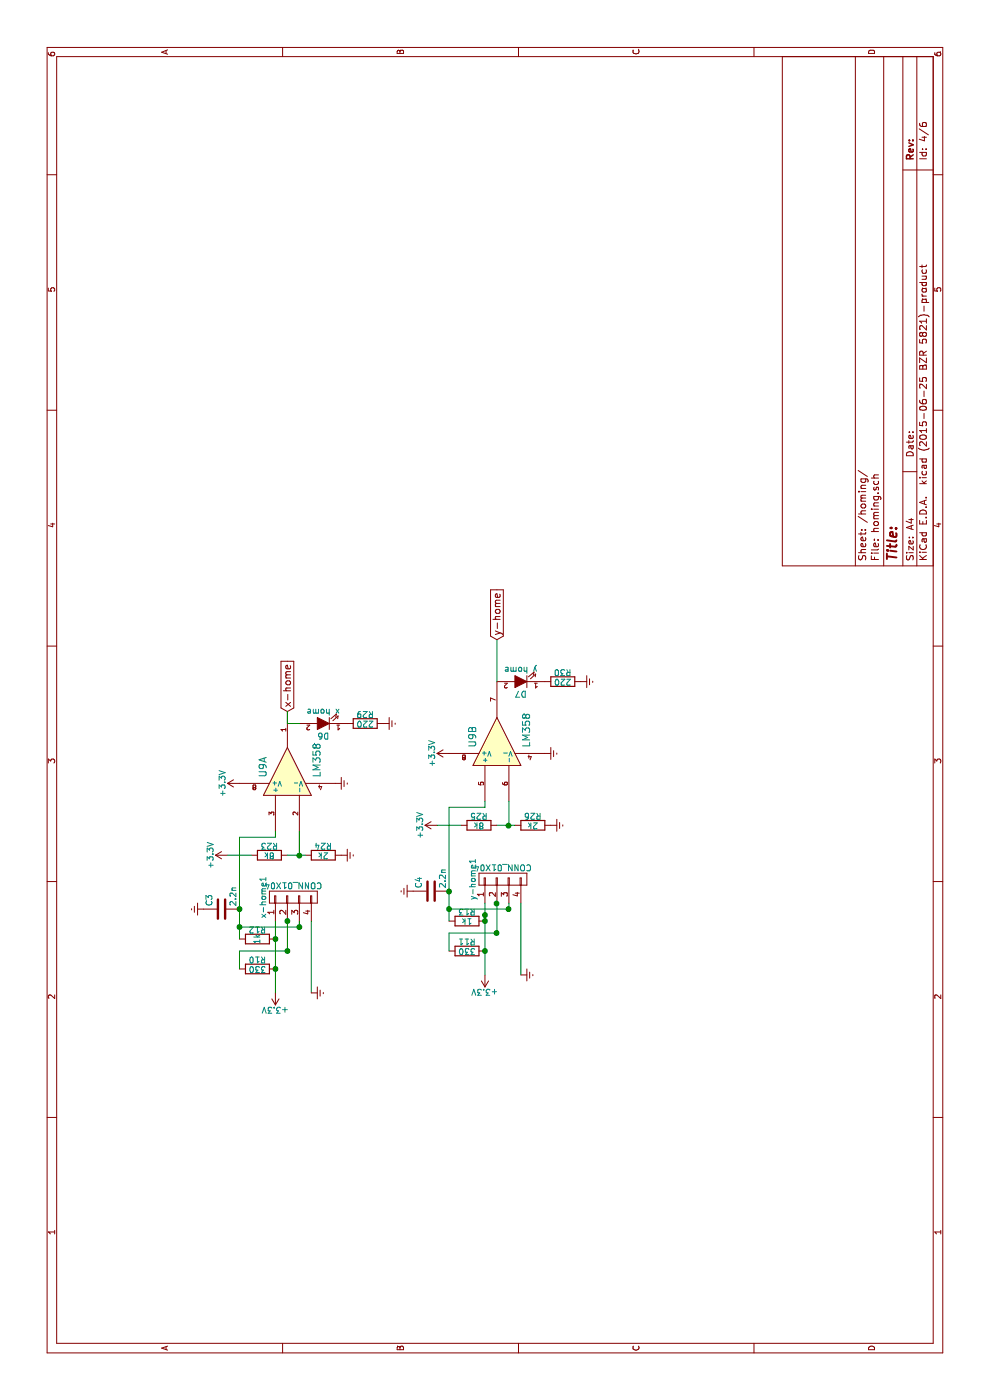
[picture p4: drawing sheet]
EESchema Schematic File Version 2
LIBS:bbbbbb-rescue
LIBS:power
LIBS:device
LIBS:transistors
LIBS:conn
LIBS:linear
LIBS:regul
LIBS:74xx
LIBS:cmos4000
LIBS:adc-dac
LIBS:memory
LIBS:xilinx
LIBS:microcontrollers
LIBS:dsp
LIBS:microchip
LIBS:analog_switches
LIBS:motorola
LIBS:texas
LIBS:intel
LIBS:audio
LIBS:interface
LIBS:digital-audio
LIBS:philips
LIBS:display
LIBS:cypress
LIBS:siliconi
LIBS:opto
LIBS:atmel
LIBS:contrib
LIBS:valves
LIBS:xbee
LIBS:drv2250
LIBS:tcn75
LIBS:bbbbbb-cache
EELAYER 25 0
EELAYER END
$Descr A4 11693 8268
encoding utf-8
Sheet 4 6
Title ""
Date ""
Rev ""
Comp ""
Comment1 ""
Comment2 ""
Comment3 ""
Comment4 ""
$EndDescr
$Comp
L CONN_01X04 x-home1
U 1 1
P 4200 2450
F 0 "x-home1" H 4200 2700 50  0000 C CNN
F 1 "CONN_01X04" V 4300 2450 50  0000 C CNN
F 2 "Pin_Headers:Pin_Header_Straight_1x04" H 4200 2450 60  0001 C CNN
F 3 "" H 4200 2450 60  0000 C CNN
	1    4200 2450
	1    0    0    -1  
$EndComp
Wire Wire Line
	3400 2300 4000 2300
Wire Wire Line
	4000 2600 3400 2600
$Comp
L +3.3V #PWR074
U 1 1
P 3400 2300
F 0 "#PWR074" H 3400 2150 50  0001 C CNN
F 1 "+3.3V" H 3400 2440 50  0000 C CNN
F 2 "" H 3400 2300 60  0000 C CNN
F 3 "" H 3400 2300 60  0000 C CNN
	1    3400 2300
	0    -1   -1   0   
$EndComp
$Comp
L Earth #PWR075
U 1 1
P 3400 2600
F 0 "#PWR075" H 3400 2350 50  0001 C CNN
F 1 "Earth" H 3400 2450 50  0001 C CNN
F 2 "" H 3400 2600 60  0000 C CNN
F 3 "" H 3400 2600 60  0000 C CNN
	1    3400 2600
	1    0    0    -1  
$EndComp
$Comp
L R R10
U 1 1
P 3600 2150
F 0 "R10" V 3680 2150 50  0000 C CNN
F 1 "330" V 3600 2150 50  0000 C CNN
F 2 "Resistors_SMD:R_1206" V 3530 2150 30  0001 C CNN
F 3 "" H 3600 2150 30  0000 C CNN
	1    3600 2150
	1    0    0    -1  
$EndComp
$Comp
L R R12
U 1 1
P 3850 2150
F 0 "R12" V 3930 2150 50  0000 C CNN
F 1 "1k" H 3850 2150 50  0000 C CNN
F 2 "Resistors_SMD:R_1206" V 3780 2150 30  0001 C CNN
F 3 "" H 3850 2150 30  0000 C CNN
	1    3850 2150
	1    0    0    -1  
$EndComp
Wire Wire Line
	3600 2000 3750 2000
Wire Wire Line
	3750 2000 3750 2400
Connection ~ 3750 2400
Wire Wire Line
	3750 2400 4000 2400
Connection ~ 4000 2400
Wire Wire Line
	3950 2500 3950 2000
Connection ~ 3950 2000
Wire Wire Line
	3850 2000 4700 2000
Connection ~ 3950 2500
$Comp
L CONN_01X04 y-home1
U 1 1
P 4350 4200
F 0 "y-home1" H 4350 4450 50  0000 C CNN
F 1 "CONN_01X04" V 4450 4200 50  0000 C CNN
F 2 "Pin_Headers:Pin_Header_Straight_1x04" H 4350 4200 60  0001 C CNN
F 3 "" H 4350 4200 60  0000 C CNN
	1    4350 4200
	1    0    0    -1  
$EndComp
Wire Wire Line
	3550 4050 4150 4050
Wire Wire Line
	4150 4350 3550 4350
$Comp
L +3.3V #PWR076
U 1 1
P 3550 4050
F 0 "#PWR076" H 3550 3900 50  0001 C CNN
F 1 "+3.3V" H 3550 4190 50  0000 C CNN
F 2 "" H 3550 4050 60  0000 C CNN
F 3 "" H 3550 4050 60  0000 C CNN
	1    3550 4050
	0    -1   -1   0   
$EndComp
$Comp
L Earth #PWR077
U 1 1
P 3550 4350
F 0 "#PWR077" H 3550 4100 50  0001 C CNN
F 1 "Earth" H 3550 4200 50  0001 C CNN
F 2 "" H 3550 4350 60  0000 C CNN
F 3 "" H 3550 4350 60  0000 C CNN
	1    3550 4350
	1    0    0    -1  
$EndComp
$Comp
L R R11
U 1 1
P 3750 3900
F 0 "R11" V 3830 3900 50  0000 C CNN
F 1 "330" V 3750 3900 50  0000 C CNN
F 2 "Resistors_SMD:R_1206" V 3680 3900 30  0001 C CNN
F 3 "" H 3750 3900 30  0000 C CNN
	1    3750 3900
	1    0    0    -1  
$EndComp
$Comp
L R R13
U 1 1
P 4000 3900
F 0 "R13" V 4080 3900 50  0000 C CNN
F 1 "1k" V 4000 3900 50  0000 C CNN
F 2 "Resistors_SMD:R_1206" V 3930 3900 30  0001 C CNN
F 3 "" H 4000 3900 30  0000 C CNN
	1    4000 3900
	1    0    0    -1  
$EndComp
Wire Wire Line
	3750 3750 3900 3750
Wire Wire Line
	3900 3750 3900 4150
Connection ~ 3900 4150
Wire Wire Line
	3900 4150 4150 4150
Connection ~ 4150 4150
Wire Wire Line
	4100 4250 4100 3750
Connection ~ 4100 3750
Wire Wire Line
	4000 3750 4950 3750
Connection ~ 4100 4250
Connection ~ 3750 4050
Connection ~ 4050 4050
Connection ~ 4000 4050
Connection ~ 3850 2300
Connection ~ 3600 2300
Text GLabel 5750 2400 2    60   Input ~ 0
x-home
$Comp
L LED D6
U 1 1
P 5650 2700
F 0 "D6" H 5650 2800 50  0000 C CNN
F 1 "x home" H 5650 2600 50  0000 C CNN
F 2 "LEDs:LED-1206" H 5650 2700 60  0001 C CNN
F 3 "" H 5650 2700 60  0000 C CNN
	1    5650 2700
	0    -1   -1   0   
$EndComp
$Comp
L R R29
U 1 1
P 5650 3050
F 0 "R29" V 5730 3050 50  0000 C CNN
F 1 "220" V 5650 3050 50  0000 C CNN
F 2 "Resistors_SMD:R_1206" V 5580 3050 30  0001 C CNN
F 3 "" H 5650 3050 30  0000 C CNN
	1    5650 3050
	1    0    0    -1  
$EndComp
$Comp
L Earth #PWR078
U 1 1
P 5150 2800
F 0 "#PWR078" H 5150 2550 50  0001 C CNN
F 1 "Earth" H 5150 2650 50  0001 C CNN
F 2 "" H 5150 2800 60  0000 C CNN
F 3 "" H 5150 2800 60  0000 C CNN
	1    5150 2800
	1    0    0    -1  
$EndComp
$Comp
L +3.3V #PWR079
U 1 1
P 5150 2000
F 0 "#PWR079" H 5150 1850 50  0001 C CNN
F 1 "+3.3V" H 5150 2140 50  0000 C CNN
F 2 "" H 5150 2000 60  0000 C CNN
F 3 "" H 5150 2000 60  0000 C CNN
	1    5150 2000
	1    0    0    -1  
$EndComp
$Comp
L LED D7
U 1 1
P 6000 4350
F 0 "D7" H 6000 4450 50  0000 C CNN
F 1 "y home" H 6000 4250 50  0000 C CNN
F 2 "LEDs:LED-1206" H 6000 4350 60  0001 C CNN
F 3 "" H 6000 4350 60  0000 C CNN
	1    6000 4350
	0    -1   -1   0   
$EndComp
$Comp
L R R30
U 1 1
P 6000 4700
F 0 "R30" V 6080 4700 50  0000 C CNN
F 1 "220" V 6000 4700 50  0000 C CNN
F 2 "Resistors_SMD:R_1206" V 5930 4700 30  0001 C CNN
F 3 "" H 6000 4700 30  0000 C CNN
	1    6000 4700
	1    0    0    -1  
$EndComp
$Comp
L Earth #PWR080
U 1 1
P 6000 4850
F 0 "#PWR080" H 6000 4600 50  0001 C CNN
F 1 "Earth" H 6000 4700 50  0001 C CNN
F 2 "" H 6000 4850 60  0000 C CNN
F 3 "" H 6000 4850 60  0000 C CNN
	1    6000 4850
	1    0    0    -1  
$EndComp
$Comp
L +3.3V #PWR081
U 1 1
P 5400 3750
F 0 "#PWR081" H 5400 3600 50  0001 C CNN
F 1 "+3.3V" H 5400 3890 50  0000 C CNN
F 2 "" H 5400 3750 60  0000 C CNN
F 3 "" H 5400 3750 60  0000 C CNN
	1    5400 3750
	1    0    0    -1  
$EndComp
Text GLabel 6350 4150 2    60   Input ~ 0
y-home
$Comp
L LM358 U9
U 1 1
P 5250 2400
F 0 "U9" H 5200 2600 60  0000 L CNN
F 1 "LM358" H 5200 2150 60  0000 L CNN
F 2 "fp:soic8" H 5250 2400 60  0001 C CNN
F 3 "" H 5250 2400 60  0000 C CNN
	1    5250 2400
	1    0    0    -1  
$EndComp
$Comp
L LM358 U9
U 2 1
P 5500 4150
F 0 "U9" H 5450 4350 60  0000 L CNN
F 1 "LM358" H 5450 3900 60  0000 L CNN
F 2 "fp:soic8" H 5500 4150 60  0001 C CNN
F 3 "" H 5500 4150 60  0000 C CNN
	2    5500 4150
	1    0    0    -1  
$EndComp
Wire Wire Line
	3950 2500 4000 2500
Wire Wire Line
	4700 2000 4700 2300
$Comp
L R R23
U 1 1
P 4550 2250
F 0 "R23" V 4630 2250 50  0000 C CNN
F 1 "8k" V 4550 2250 50  0000 C CNN
F 2 "Resistors_SMD:R_1206" V 4480 2250 30  0001 C CNN
F 3 "" H 4550 2250 30  0000 C CNN
	1    4550 2250
	1    0    0    -1  
$EndComp
$Comp
L R R24
U 1 1
P 4550 2700
F 0 "R24" V 4630 2700 50  0000 C CNN
F 1 "2k" V 4550 2700 50  0000 C CNN
F 2 "Resistors_SMD:R_1206" V 4480 2700 30  0001 C CNN
F 3 "" H 4550 2700 30  0000 C CNN
	1    4550 2700
	1    0    0    -1  
$EndComp
Wire Wire Line
	4550 2400 4550 2550
Wire Wire Line
	4550 2500 4750 2500
Connection ~ 4550 2500
$Comp
L Earth #PWR082
U 1 1
P 4550 2850
F 0 "#PWR082" H 4550 2600 50  0001 C CNN
F 1 "Earth" H 4550 2700 50  0001 C CNN
F 2 "" H 4550 2850 60  0000 C CNN
F 3 "" H 4550 2850 60  0000 C CNN
	1    4550 2850
	1    0    0    -1  
$EndComp
$Comp
L +3.3V #PWR083
U 1 1
P 4550 1900
F 0 "#PWR083" H 4550 1750 50  0001 C CNN
F 1 "+3.3V" H 4550 2040 50  0000 C CNN
F 2 "" H 4550 1900 60  0000 C CNN
F 3 "" H 4550 1900 60  0000 C CNN
	1    4550 1900
	1    0    0    -1  
$EndComp
Wire Wire Line
	4550 2100 4550 1900
$Comp
L C C3
U 1 1
P 4100 1850
F 0 "C3" H 4125 1950 50  0000 L CNN
F 1 "2.2n" H 4125 1750 50  0000 L CNN
F 2 "Capacitors_SMD:C_1206" H 4138 1700 30  0001 C CNN
F 3 "" H 4100 1850 60  0000 C CNN
	1    4100 1850
	1    0    0    -1  
$EndComp
$Comp
L Earth #PWR084
U 1 1
P 5650 3200
F 0 "#PWR084" H 5650 2950 50  0001 C CNN
F 1 "Earth" H 5650 3050 50  0001 C CNN
F 2 "" H 5650 3200 60  0000 C CNN
F 3 "" H 5650 3200 60  0000 C CNN
	1    5650 3200
	1    0    0    -1  
$EndComp
Wire Wire Line
	5650 2500 5650 2400
Wire Wire Line
	5650 2400 5750 2400
Wire Wire Line
	4700 2300 4750 2300
$Comp
L Earth #PWR085
U 1 1
P 4100 1700
F 0 "#PWR085" H 4100 1450 50  0001 C CNN
F 1 "Earth" H 4100 1550 50  0001 C CNN
F 2 "" H 4100 1700 60  0000 C CNN
F 3 "" H 4100 1700 60  0000 C CNN
	1    4100 1700
	-1   0    0    1   
$EndComp
Connection ~ 4100 2000
Wire Wire Line
	4950 3750 4950 4050
$Comp
L R R25
U 1 1
P 4800 4000
F 0 "R25" V 4880 4000 50  0000 C CNN
F 1 "8k" V 4800 4000 50  0000 C CNN
F 2 "Resistors_SMD:R_1206" V 4730 4000 30  0001 C CNN
F 3 "" H 4800 4000 30  0000 C CNN
	1    4800 4000
	1    0    0    -1  
$EndComp
$Comp
L R R26
U 1 1
P 4800 4450
F 0 "R26" V 4880 4450 50  0000 C CNN
F 1 "2k" V 4800 4450 50  0000 C CNN
F 2 "Resistors_SMD:R_1206" V 4730 4450 30  0001 C CNN
F 3 "" H 4800 4450 30  0000 C CNN
	1    4800 4450
	1    0    0    -1  
$EndComp
Wire Wire Line
	4800 4150 4800 4300
Wire Wire Line
	4800 4250 5000 4250
Connection ~ 4800 4250
$Comp
L Earth #PWR086
U 1 1
P 4800 4600
F 0 "#PWR086" H 4800 4350 50  0001 C CNN
F 1 "Earth" H 4800 4450 50  0001 C CNN
F 2 "" H 4800 4600 60  0000 C CNN
F 3 "" H 4800 4600 60  0000 C CNN
	1    4800 4600
	1    0    0    -1  
$EndComp
$Comp
L +3.3V #PWR087
U 1 1
P 4800 3650
F 0 "#PWR087" H 4800 3500 50  0001 C CNN
F 1 "+3.3V" H 4800 3790 50  0000 C CNN
F 2 "" H 4800 3650 60  0000 C CNN
F 3 "" H 4800 3650 60  0000 C CNN
	1    4800 3650
	1    0    0    -1  
$EndComp
Wire Wire Line
	4800 3850 4800 3650
Wire Wire Line
	4950 4050 5000 4050
$Comp
L C C4
U 1 1
P 4250 3600
F 0 "C4" H 4275 3700 50  0000 L CNN
F 1 "2.2n" H 4275 3500 50  0000 L CNN
F 2 "Capacitors_SMD:C_1206" H 4288 3450 30  0001 C CNN
F 3 "" H 4250 3600 60  0000 C CNN
	1    4250 3600
	1    0    0    -1  
$EndComp
$Comp
L Earth #PWR088
U 1 1
P 4250 3450
F 0 "#PWR088" H 4250 3200 50  0001 C CNN
F 1 "Earth" H 4250 3300 50  0001 C CNN
F 2 "" H 4250 3450 60  0000 C CNN
F 3 "" H 4250 3450 60  0000 C CNN
	1    4250 3450
	-1   0    0    1   
$EndComp
Connection ~ 4250 3750
Wire Wire Line
	6000 4150 6350 4150
$Comp
L Earth #PWR089
U 1 1
P 5400 4550
F 0 "#PWR089" H 5400 4300 50  0001 C CNN
F 1 "Earth" H 5400 4400 50  0001 C CNN
F 2 "" H 5400 4550 60  0000 C CNN
F 3 "" H 5400 4550 60  0000 C CNN
	1    5400 4550
	1    0    0    -1  
$EndComp
Wire Wire Line
	4100 4250 4150 4250
$EndSCHEMATC
